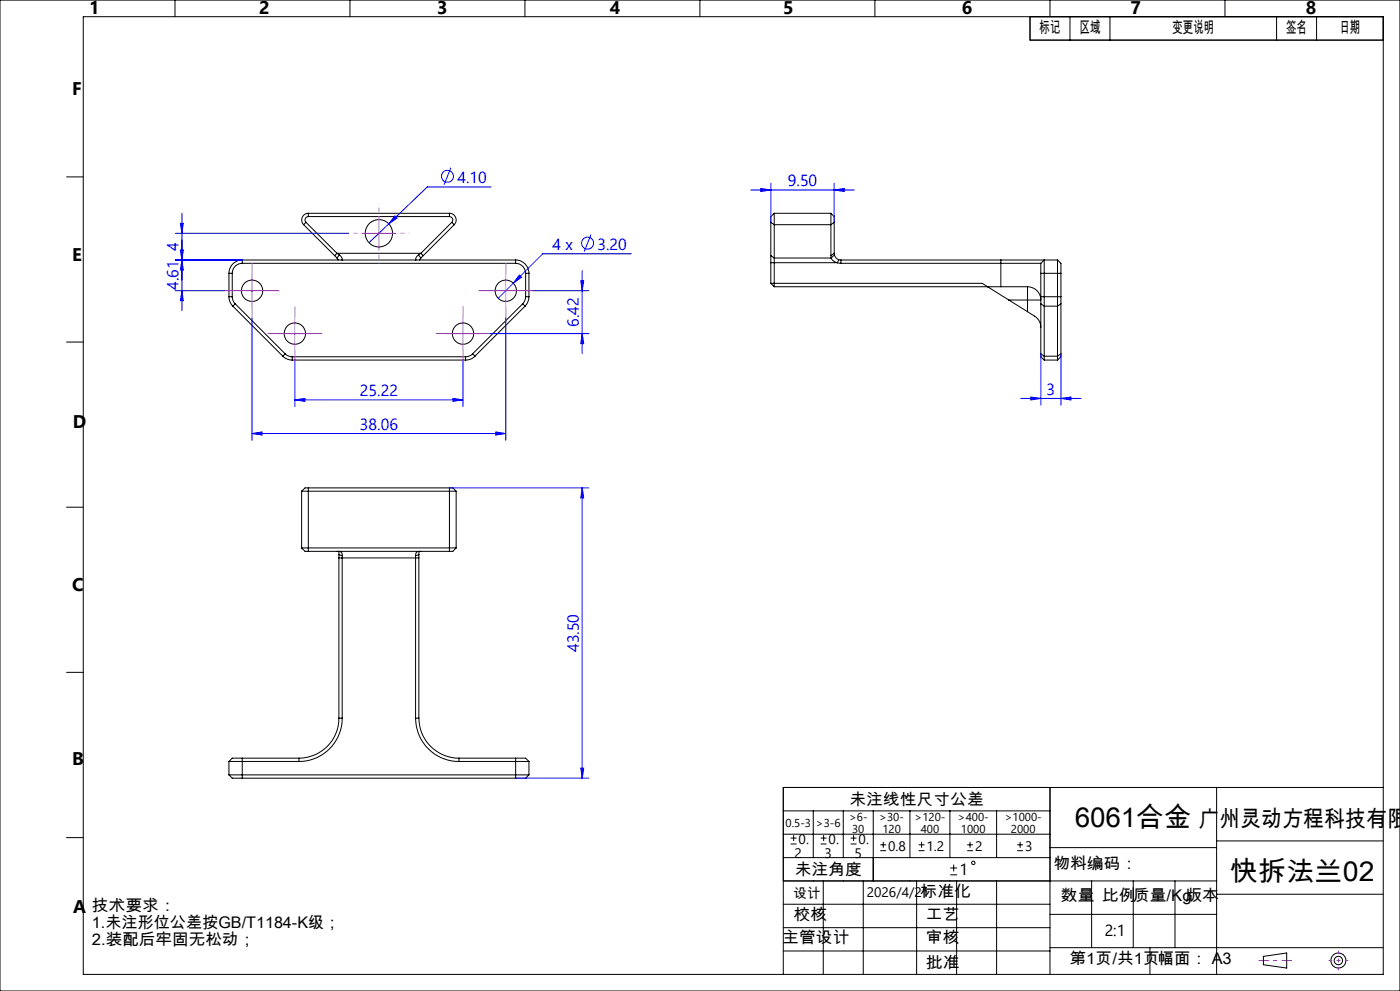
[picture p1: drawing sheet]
<svg xmlns="http://www.w3.org/2000/svg" width="420mm" height="297mm" viewBox="0 0 420 297" stroke-linecap="round" stroke-linejoin="round" font-family="sans-serif">
<g fill="none" stroke="#000" stroke-width=".3">
<path d="M0 0h420v297h-420zM25 5h390v287h-390zM52.5 0v5M105 0v5M157.5 0v5M210 0v5M262.5 0v5M309 5v7h106M315 0v5M321 5v7M333 5v7M367.5 0v5"/>
<path d="M383 5v7M395 5v7M20 53h5M72.7 78.9a2.99 2.99 0 0 0-3 3M72.7 77.9a4 4 0 0 0-4 4M72.7 78.9h82M72.7 77.9v1M72.7 77.9h82M91.1 67.3l10 10M91.8 66.6l9.3 9.3M91.8 66.6l-.7 .7M92.5 64.9a1.02 1.02 0 0 0-.9 .6 1.02 1.02 0 0 0 .2 1.1"/>
<path d="M92.5 63.9a2 2 0 0 0-1.9 1.3 2 2 0 0 0 .5 2.1M92.5 64.9h42.3M92.5 63.9v1M92.5 63.9h42.3M101.1 77.3l.4 .6M101.1 75.9l.7 .5M101.1 75.9h25.2M101.1 75.9l-.7 .7M101.8 76.4a1.54 1.54 0 0 1 .9 1.4M101.8 76.4l-.7 .9M102.7 77.8v.1M102.7 77.8l-.1 .1"/>
<path d="M124.7 77.8v.1M124.7 77.8l.1 .1M125.6 76.4l-.8 .8-.1 .6M125.6 76.4l.7 .9M126.3 77.3l-.4 .6M126.3 75.9l-.7 .5M126.3 75.9l.7 .7M127 76.6l-.7 .7M134.8 64.9a1 1 0 0 1 1 .6 1 1 0 0 1-.3 1.1M134.8 63.9a2.02 2.02 0 0 1 1.9 1.3 2.02 2.02 0 0 1-.4 2.1M134.8 63.9v1M135.5 66.6l-9.2 9.3"/>
<path d="M135.5 66.6l.8 .7M136.3 67.3l-9.3 9.3M154.7 77.9a4 4 0 0 1 4 4M154.7 78.9a3 3 0 0 1 3 3M154.7 77.9v1M231.2 76.6v2.1M231.2 66.6l1.1 .7M231.2 76.6l1.1 .7M231.2 66.6v10M231.2 78.7v6.2M231.2 78.7h20M232.3 63.9v3.4"/>
<path d="M232.3 63.9l-1.1 1v1.7M232.3 77.3v8.6M232.3 63.9h17M232.3 67.3h17M232.3 77.3h17M232.3 67.3v10M249.3 63.9v3.4M249.3 63.9l1 1v1.7M249.3 67.3v9.3M249.3 76.6v.7M249.3 77.3a2.43 2.43 0 0 0 1.9 1.4M250.3 66.6l-1 .7"/>
<path d="M250.3 66.6v9.3M250.3 75.9l-1 .7M250.3 75.9v.5M250.3 76.4l-1 .9M250.3 76.4a1.89 1.89 0 0 0 1.3 1.4M251.2 78.7l1.1 .2M251.6 77.8l.7 .1M251.6 77.8l-.4 .9M252.3 78.9h59.9M252.3 77.9h47.9M252.3 77.9v1M300.2 77.9h13.1"/>
<path d="M300.2 77.9v8M312.2 78.9v3M313.3 77.9v13.9M313.3 77.9h4M313.3 77.9l-1.1 1M317.3 77.9v13.9M317.3 77.9l1 1v3M68.7 88.9a3.8 3.8 0 0 0 1.1 2.9M68.7 88.9h1M68.7 81.9h1M68.7 81.9v7M69.7 88.9l.3 1.4 .6 .7"/>
<path d="M69.7 81.9v7M69.8 91.8l15 14.9M70.6 91l-.8 .8M70.6 91l14.9 15M156.8 91l-15 15M156.8 91l.7 .8M157.5 91.8l-15 14.9M157.7 88.9l-.4 1.4-.5 .7M157.7 88.9h1M157.7 81.9v7M157.7 81.9h1M158.7 88.9a4.2 4.2 0 0 1-1.2 2.9"/>
<path d="M158.7 81.9v7M231.2 84.9h63.5l7.9 5M231.2 84.9l1.1 1M232.3 85.9h67.9M300.2 85.9h8.1M302.6 89.9h5.7M302.6 89.9l5.7 3.5M308.3 85.9a3.9 3.9 0 0 1 3.9 4h-3.9M308.3 85.9v4M308.3 93.4a7.6 7.6 0 0 1 3.8 3.6l.1 1.1M308.3 89.9v3.5M312.2 88.9v2.1"/>
<path d="M312.2 88.9h6.1M312.2 81.9h6.1M312.2 81.9v7M312.2 91v15M312.2 91l1.1 .8M313.3 91.8v14.9M313.3 91.8h4M317.3 91.8v14.9M318.3 88.9v2.1M318.3 81.9v7M318.3 91v15M318.3 91l-1 .8"/>
<path d="M20 102.5h5M84.8 106.7a3.8 3.8 0 0 0 2.9 1.2M85.5 106l.8 .6 1.4 .3M85.5 106l-.7 .7M87.7 106.9h52M87.7 107.9h52M87.7 106.9v1M139.7 106.9v1M141.8 106l-1 .7-1.1 .2M141.8 106l.7 .7M142.5 106.7a3.7 3.7 0 0 1-2.8 1.2M312.2 106v.9l1.1 1"/>
<path d="M312.2 106l1.1 .7M313.3 106.7v1.2M313.3 107.9h4M313.3 106.7h4M317.3 106.7v1.2M318.3 106v.9l-1 1M318.3 106l-1 .7M20 152h5M90.5 147.2h46.3M90.5 147.2v17M92.5 146.2h-1l-1 1M92.5 146.2v19"/>
<path d="M92.5 146.2h42.3M134.8 146.2h1.1l.9 1M134.8 146.2v19M136.8 147.2v17M90.5 164.2h46.3M90.5 164.2l1 1h1M92.5 165.2h42.3M101.1 165.2l.7 .1a.95 .95 0 0 1 .9 1.2M101.6 165.3l.1 .9M101.7 166.2v1M101.7 167.2h24M101.7 166.2l1 .3"/>
<path d="M101.7 167.2v48M102.7 166.5v48.7M124.7 166.5v48.7M125.7 166.2v1M125.7 166.2l-1 .3M125.7 167.2v48M125.7 165.3v.9M126.3 165.2l-.7 .1a1 1 0 0 0-.9 1.2M136.8 164.2l-.9 1h-1.1M20 201.5h5M101.7 215.2a12 12 0 0 1-12 12M101.7 215.2h1"/>
<path d="M102.7 215.2a12.9 12.9 0 0 1-13 13M124.7 215.2a13 13 0 0 0 13 13M124.7 215.2h1M125.7 215.2a12 12 0 0 0 12 12M68.7 232.2h90M68.7 228.2h21M68.7 232.2l1 1h3M68.7 228.2v4M72.7 227.2h-3l-1 1M72.7 227.2v6M72.7 227.2h17M72.7 233.2h82"/>
<path d="M89.7 227.2v1M137.7 228.2h21M137.7 227.2v1M137.7 227.2h17M154.7 227.2h3l1 1M154.7 227.2v6M158.7 232.2l-1 1h-3M158.7 228.2v4M315 236v56M365 236v56M415 236h-180v56M20 251h5"/>
<path d="M235 243h80M235 250h80M235 257h80M237.2 252.9h1.8M237.2 251.2h1.8M238.1 250.3v1.8M244 243v14M246.2 252.9h1.8M246.2 251.2h1.8M247.1 250.3v1.8M253 243v14M255.2 252.9h1.8"/>
<path d="M255.2 251.2h1.8M256.1 250.3v1.8M262 243v21M264.1 254.9h1.8M264.1 253.2h1.8M265 252.3v1.8M273 243v14M275.6 254.9h1.8M275.6 253.2h1.8M276.5 252.3v1.8M285 243v14M286.1 259.1v2.1"/>
<path d="M290.2 254.9h1.7M290.2 253.2h1.7M291 252.3v1.8M299 243v14M305.2 254.9h1.7M305.2 253.2h1.7M306 252.3v1.8M315 254h50M365 252h50M235 264h130M235 278h80M235 271h80"/>
<path d="M247 264v28M259 264v28M275 264v28M285.1 262.2h2M285.1 260.1h2M287 264v28M299 264v28M315 274h50M327.5 264v20M340 264v20M352.5 264v20M365 268h50"/>
<path d="M235 285h80M315 284h100M345 284v8M379 286.6l7-1v4.5l-7-1z"/>
<circle cx="113.7" cy="69.9" r="4.1"/>
<circle cx="75.6" cy="87.1" r="3.2"/>
<circle cx="88.4" cy="100" r="3.2"/>
<circle cx="138.9" cy="100" r="3.2"/>
<circle cx="151.7" cy="87.1" r="3.2"/>
<circle cx="292" cy="258.6" r=".52"/>
<circle cx="401.5" cy="287.9" r="1.24"/>
<circle cx="401.5" cy="287.9" r="2.25"/>
</g>
<g fill="none" stroke="#00f" stroke-width=".3">
<path d="M135.3 50.3l-2.1 5.1M147.3 56h-19.1l-11.6 11.1M225.2 56.9h31.1M228.2 56.5l3 .4-3 .5zM231.2 54.9v11.7M250.3 56.9l3-.4v.9zM250.3 54.9v11.7M52.6 77.9h20.1M52.6 69.9h52M54.1 74.9h.9l-.4 3zM54.1 66.9h.9l-.4 3zM54.6 63.9v29.2"/>
<path d="M54.6 77.9l.4 3h-.9zM116.6 67.1l-5.9 5.6M118.5 64.7l.6 .6-2.5 1.8zM177.3 70.3l-2 5.1M189.4 76.1h-26.6l-13.3 13.3M52.6 87.1h14.8M54.6 87.1l.4 3h-.9zM75.6 95.4v36.5M147.1 100h29.6M151.7 95.4v36.5M155.8 82.4l.7 .7-2.5 1.8zM159.9 87.1h16.8"/>
<path d="M174.2 84.1h.9l-.4 3zM174.7 81.1v24.9M174.7 100l.4 3h-.9zM88.4 119.8l3-.4v.9zM88.4 108.2v13.6M88.4 119.8h50.5M135.9 119.4l3 .4-3 .5zM138.9 108.2v13.6M306.2 119.4h18.1M309.2 119l3 .4-3 .5zM312.2 106v15.4M318.3 119.4l3-.4v.9z"/>
<path d="M318.3 106v15.4M75.6 129.9l3-.4v.9zM75.6 129.9h76.1M148.7 129.5l3 .4-3 .5zM134.8 146.2h41.9M174.7 146.2v87M174.7 146.2l.4 3h-.9zM154.7 233.2h22M174.2 230.2h.9l-.4 3z"/>
<circle cx="134.2" cy="52.8" r="1.8"/>
<circle cx="176.3" cy="72.9" r="1.78"/>
</g>
<path d="M108.7 69.9h-4.1M113.7 64.9v-4.1M113.7 74.9v4.1M118.7 69.9h4.1" fill="none" stroke="#f0f" stroke-width=".3" stroke-dasharray="30.5 1.3 1.3 1.3" stroke-dashoffset="30.3" stroke-linecap="butt"/>
<g fill="none" stroke="#f0f" stroke-width=".3" stroke-dasharray="30.5 1.3 1.3 1.3" stroke-linecap="butt">
<path d="M70.6 87.1h-3.2M75.6 82.1v-3.2M75.6 92.1v3.2M80.6 87.1h3.2M83.5 100h-3.2M88.5 95v-3.2M93.5 100h3.2M133.9 100h-3.2M138.9 95v-3.2M143.9 100h3.2M146.8 87.1h-3.2M151.8 82.1v-3.2"/>
<path d="M151.8 92.1v3.2M156.8 87.1h3.2M88.5 105v3.2M138.9 105v3.2"/>
</g>
<path d="M398.5 287.9h6M401.5 284.9v6" fill="none" stroke="#f0f" stroke-width=".3" stroke-dasharray="30.5 1.3 1.3 1.3" stroke-dashoffset="29.4" stroke-linecap="butt"/>
<path d="M377.5 287.9h10" fill="none" stroke="#f0f" stroke-width=".3" stroke-dasharray="30.5 1.3 1.3 1.3" stroke-dashoffset="27.4" stroke-linecap="butt"/>
<path d="M108.7 69.9h10M113.7 64.9v10M70.6 87.1h10M75.6 82.2v9.9M83.5 100h10M88.4 95v10M133.9 100h10M138.9 95v10M146.7 87.1h10M151.7 82.2v9.9" fill="none" stroke="#f0f" stroke-width=".3"/>
<g fill="#00f">
<path d="M250.3 56.9l3-.4v.9zM228.2 56.5l3 .4-3 .5zM318.3 119.4l3-.4v.9zM309.2 119l3 .4-3 .5z"/>
<path d="M148.7 129.5l3 .4-3 .5zM75.6 129.9l3-.4v.9zM135.9 119.4l3 .4-3 .5zM88.4 119.8l3-.4v.9z"/>
<path d="M155.8 82.4l-1.8 2.5 2.5-1.8zM118.5 64.7l-1.9 2.4 2.5-1.8z"/>
<path d="M174.2 84.1h.9l-.4 3zM174.7 100l.4 3h-.9zM54.1 74.9h.9l-.4 3zM54.6 87.1l.4 3h-.9zM54.1 66.9h.9l-.4 3zM54.6 77.9l.4 3h-.9zM174.7 146.2l.4 3h-.9zM174.2 230.2h.9l-.4 3z"/>
</g>
<g font-size="8.2">
<text x="322.4" y="247.9">6061合金</text>
<text x="368.9" y="264">快拆法兰02</text>
</g>
<text font-size="6.9" x="359.5" y="247.8">广州灵动方程科技有限</text>
<g font-size="5.5">
<text x="26.7" y="4.3">1</text>
<text x="77.7" y="4.3">2</text>
<text x="131.2" y="4.3">3</text>
<text x="183" y="4.3">4</text>
<text x="235" y="4.3">5</text>
<text x="288.5" y="4.3">6</text>
<text x="339.2" y="4.3">7</text>
<text x="391.8" y="4.3">8</text>
<text x="21.7" y="28.5">F</text>
<text x="21.7" y="78.1">E</text>
<text x="21.8" y="128.2">D</text>
<text x="21.6" y="177.2">C</text>
<text x="21.7" y="229.3">B</text>
<text x="21.9" y="273.5">A</text>
</g>
<g font-size="4.8">
<text x="311.9" y="9.8">标记</text>
<text x="323.9" y="9.8">区域</text>
<text x="351.7" y="9.8">变更说明</text>
<text x="385.8" y="9.8">签名</text>
<text x="401.8" y="9.8">日期</text>
<text x="254.8" y="241.2">未注线性尺寸公差</text>
<text x="238.4" y="262.2">未注角度</text>
<text x="287.8" y="262.2">1</text>
<text x="316" y="260.5">物料编码：</text>
<text x="276.2" y="268.7">标准化</text>
<text x="27.6" y="273.2">技术要求：</text>
<text x="238.1" y="275.8">校核</text>
<text x="277.8" y="275.8">工艺</text>
<text x="318.3" y="270.1">数量</text>
<text x="330.6" y="270.1">比例质量/Kg版本</text>
<text x="27.6" y="278.2">1.未注形位公差按GB/T1184-K级；</text>
<text x="331.4" y="280.4">2:1</text>
<text x="27.6" y="283.2">2.装配后牢固无松动；</text>
<text x="234.7" y="282.7">主管设计</text>
<text x="277.8" y="282.7">审核</text>
<text x="277.8" y="290">批准</text>
<text x="320.8" y="289">第1页/共1页幅面： A3</text>
</g>
<g font-size="4.8" fill="#00f">
<text x="137.2" y="54.7">4.10</text>
<text x="236.4" y="55.8">9.50</text>
<text x="53.5" y="75.2" transform="rotate(-90 53.5 75.2)">4</text>
<text x="165.7" y="74.8">4 x</text>
<text x="179.2" y="74.8">3.20</text>
<text x="53.5" y="86.9" transform="rotate(-90 53.5 86.9)">4.61</text>
<text x="173.6" y="98" transform="rotate(-90 173.6 98)">6.42</text>
<text x="108" y="118.7">25.22</text>
<text x="314" y="118.3">3</text>
<text x="108" y="128.8">38.06</text>
<text x="173.6" y="195.4" transform="rotate(-90 173.6 195.4)">43.50</text>
</g>
<g font-size="4.1">
<text x="238.4" y="257">2</text>
<text x="239.6" y="253">0.</text>
<text x="247.4" y="257">3</text>
<text x="248.6" y="253">0.</text>
<text x="256.4" y="257">5</text>
<text x="257.6" y="253">0.</text>
<text x="266.5" y="255">0.8</text>
<text x="278" y="255">1.2</text>
<text x="292.5" y="255">2</text>
<text x="307.5" y="255">3</text>
<text x="238.1" y="269.2">设计</text>
<text x="260" y="268.8">2026/4/21</text>
</g>
<g font-size="3.4">
<text x="235.7" y="247.7">0.5-3</text>
<text x="244.8" y="247.7">&gt;3-6</text>
<text x="254.7" y="246.1">&gt;6-</text>
<text x="255.6" y="249.6">30</text>
<text x="263.8" y="246.1">&gt;30-</text>
<text x="264.7" y="249.6">120</text>
<text x="274.4" y="246.1">&gt;120-</text>
<text x="276.2" y="249.6">400</text>
<text x="287.4" y="246.1">&gt;400-</text>
<text x="288.3" y="249.6">1000</text>
<text x="301.4" y="246.1">&gt;1000-</text>
<text x="303.3" y="249.6">2000</text>
</g>
</svg>
